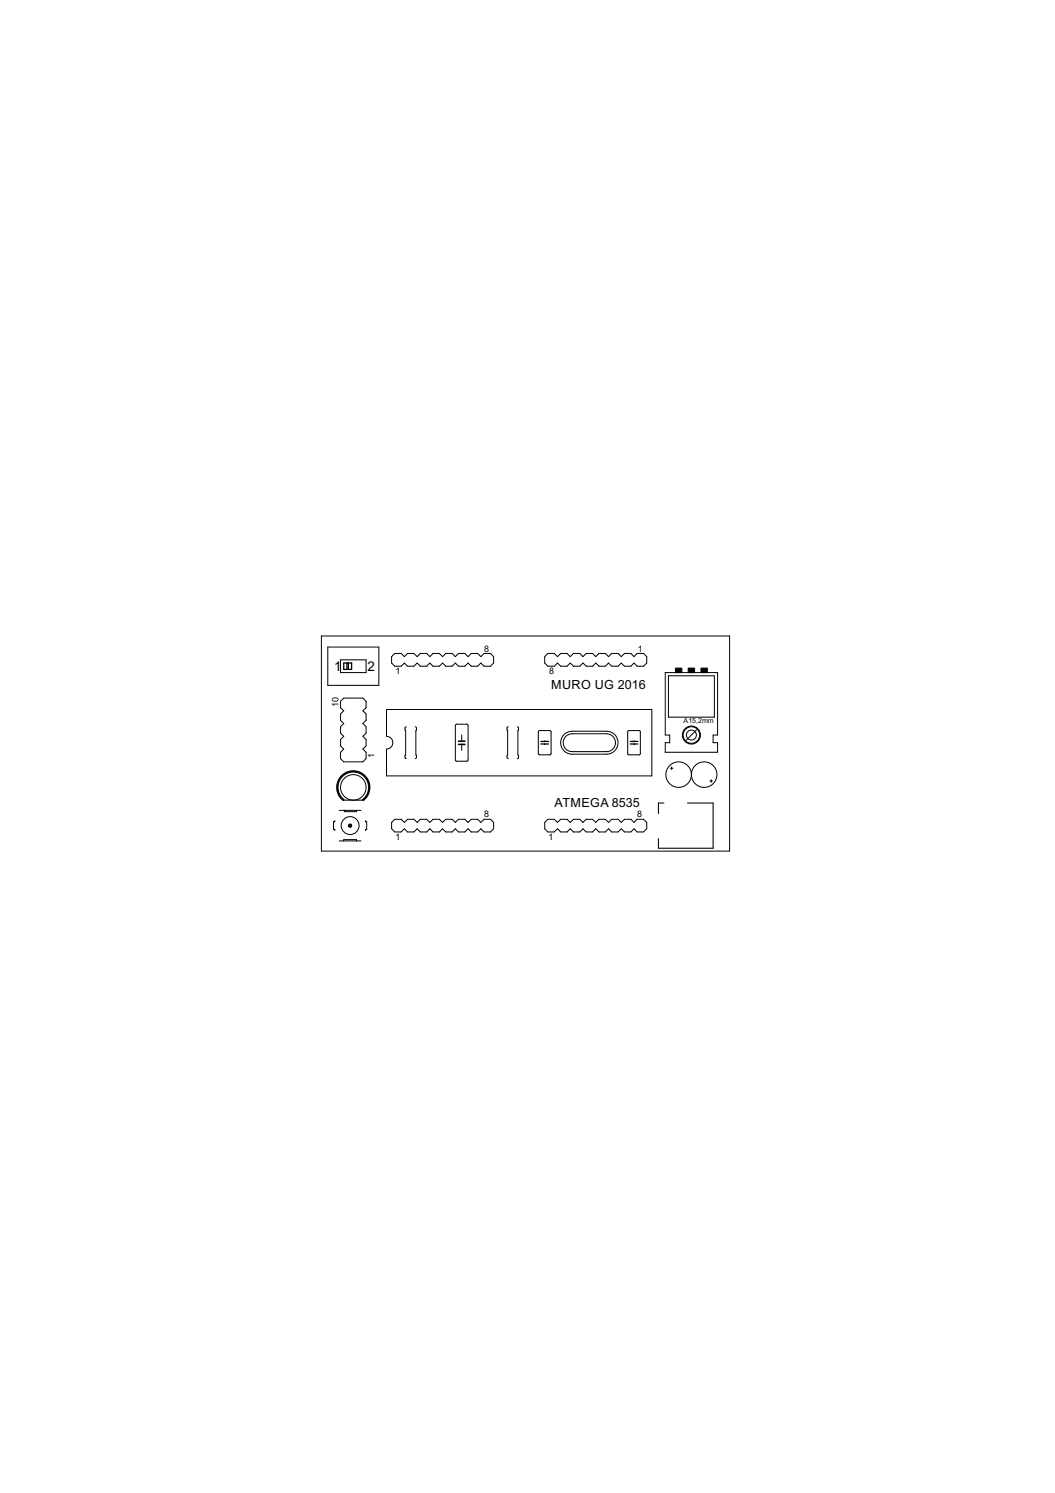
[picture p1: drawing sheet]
<svg xmlns="http://www.w3.org/2000/svg" width="210mm" height="297mm" viewBox="0 0 210 297" stroke-linecap="round" stroke-linejoin="round" font-family="sans-serif">
<g fill="none" stroke="#000" stroke-width=".2">
<path d="M63.9 126.5h81.3v42.8h-81.3zM65.2 128.7h10.2v7.7h-10.2zM67.8 139.5l.6-.6h3.8l.6 .6v1.3l-.6 .6 .6 .6v1.3l-.6 .7 .6 .6v1.3l-.6 .6 .6 .6v1.3l-.6 .6 .6 .7v1.2l-.6 .7h-3.8l-.6-.7v-1.2l.6-.7-.6-.6v-1.3l.6-.6-.6-.6v-1.3l.6-.6-.6-.7v-1.3l.6-.6-.6-.6zM67.8 131.3h5v2.5h-5zM78.5 130h1.3l.7 .6 .6-.6h1.3l.6 .6 .6-.6h1.3l.6 .6 .6-.6h1.3l.7 .6 .6-.6h1.3l.6 .6 .6-.6h1.3l.6 .6 .7-.6h1.2l.7 .6 .6-.6h1.3l.6 .6v1.3l-.6 .6h-1.3l-.6-.6-.7 .6h-1.2l-.7-.6-.6 .6h-1.3l-.6-.6-.6 .6h-1.3l-.6-.6-.7 .6h-1.3l-.6-.6-.6 .6h-1.3l-.6-.6-.6 .6h-1.3l-.6-.6-.7 .6h-1.3l-.6-.6v-1.3zM109 130h1.3l.6 .6 .6-.6h1.3l.7 .6 .6-.6h1.3l.6 .6 .6-.6h1.3l.6 .6 .7-.6h1.2l.7 .6 .6-.6h1.3l.6 .6 .6-.6h1.3l.7 .6 .6-.6h1.2l.7 .6v1.3l-.7 .6h-1.2l-.6-.6-.7 .6h-1.3l-.6-.6-.6 .6h-1.3l-.6-.6-.7 .6h-1.2l-.7-.6-.6 .6h-1.3l-.6-.6-.6 .6h-1.3l-.6-.6-.7 .6h-1.3l-.6-.6-.6 .6h-1.3l-.6-.6v-1.3zM132.4 133.8h10.4v12.4h-.9v1.6h.9v1.9h-10.4v-1.9h.8v-1.6h-.8zM133 134.5h9.1v8.2h-9.1zM76.9 141.2h52.8v13.2h-52.8v-5.4a1.27 1.27 0 0 0 1.3-1.2 1.27 1.27 0 0 0-1.3-1.3zM80.8 144.6l-.2 .2 .1 .6v4.8l-.1 .5 .2 .2M82.6 144.6l.3 .2-.2 .6v4.8l.2 .5-.3 .2M90.7 144.2l2.2-.1 .2 .2v6.9l-.1 .2h-2.2l-.2-.1z"/>
<path d="M91.9 146.2v1.3M91.9 148.1v1.2M101.1 144.6l-.2 .2 .1 .6v4.8l-.1 .5 .2 .2M102.9 144.6l.3 .2-.2 .6v4.8l.2 .5-.3 .2M107.2 145.4h2.2l.2 .1v4.4l-.1 .3h-2.1l-.3-.2zM108.4 147.4v.1M108.4 148v.1M112.3 146.1l.7-.5 .8-.1h6.9a2.29 2.29 0 0 1 2.3 2.3 2.29 2.29 0 0 1-2.3 2.3h-6.9a2.29 2.29 0 0 1-2.1-1.5 2.29 2.29 0 0 1 .6-2.5zM112.5 146.6l.6-.4 .7-.2h6.9a1.78 1.78 0 0 1 1.8 1.8 1.78 1.78 0 0 1-1.8 1.7h-6.9a1.78 1.78 0 0 1-1.6-1 1.78 1.78 0 0 1 .3-1.9zM124.9 145.4h2.2l.3 .1v4.5l-.1 .2h-2.2l-.2-.2zM126.2 147.4v.1M126.2 148v.1"/>
<path d="M133.4 152.8h.5M133.6 152.6v.5M141.2 155.4h.6M141.5 155.1v.5M66.6 163.3v.2h-.2v1.5h.2v.3M67.5 161.2h4.3M67.5 167.3h4.3M68.4 167.3v-.3h2.5v.3M68.5 161.2v.3h2.4v-.3M72.7 163.3v.2h.3v1.5h-.3v.3M77.9 163.6l.6-.6h1.3l.7 .6 .6-.6h1.3l.6 .6 .6-.6h1.3l.6 .6 .6-.6h1.3l.7 .6 .6-.6h1.3l.6 .6 .6-.6h1.3l.6 .6 .7-.6h1.2l.7 .6 .6-.6h1.3l.6 .6v1.3l-.6 .6h-1.3l-.6-.6-.7 .6h-1.2l-.7-.6-.6 .6h-1.3l-.6-.6-.6 .6h-1.3l-.6-.6-.7 .6h-1.3l-.6-.6-.6 .6h-1.3l-.6-.6-.6 .6h-1.3l-.6-.6-.7 .6h-1.3l-.6-.6zM108.4 163.6l.6-.6h1.3l.6 .6 .6-.6h1.3l.7 .6 .6-.6h1.3l.6 .6 .6-.6h1.3l.6 .6 .7-.6h1.2l.7 .6 .6-.6h1.3l.6 .6 .6-.6h1.3l.7 .6 .6-.6h1.2l.7 .6v1.3l-.7 .6h-1.2l-.6-.6-.7 .6h-1.3l-.6-.6-.6 .6h-1.3l-.6-.6-.7 .6h-1.2l-.7-.6-.6 .6h-1.3l-.6-.6-.6 .6h-1.3l-.6-.6-.7 .6h-1.3l-.6-.6-.6 .6h-1.3l-.6-.6z"/>
<circle cx="70.3" cy="156.7" r="2.54"/>
<circle cx="135" cy="154.1" r="2.54"/>
<circle cx="137.6" cy="146.2" r="1.8"/>
<circle cx="137.6" cy="146.2" r="1.65"/>
<circle cx="140.1" cy="154.1" r="2.54"/>
<circle cx="69.7" cy="164.3" r="1.78"/>
</g>
<path d="M68.4 131.9h1.6v1.3h-1.6zM69 131.9v1.3M69.3 131.9v1.3M107.6 147.5h1.5M107.6 148h1.5M125.4 147.5h1.5M125.4 148h1.5" fill="none" stroke="#000" stroke-width=".25"/>
<path d="M134.4 132.9h1.3v.9h-1.3zM136.9 132.9h1.3v.9h-1.3zM139.5 132.9h1.2v.9h-1.2z" fill="#000" stroke="#000" stroke-width=".2"/>
<path d="M68.4 159.2h3.8M132.1 159.8h-1.1v2.1M136.8 159.8h5.1v9h-10.9v-1.9" fill="none" stroke="#000" stroke-width=".21"/>
<path d="M91.2 147.5h1.3M91.2 148.1h1.3" fill="none" stroke="#000" stroke-width=".32"/>
<g fill="#000" stroke="#000" stroke-width=".2">
<path d="M67.8 154.5a3.3 3.3 0 0 1 4.9-.1 3.3 3.3 0 0 1-.4 4.9l-.2-.2a3 3 0 0 0 .5-4.5 3 3 0 0 0-4.6 0 3 3 0 0 0 .5 4.5l-.2 .2a3.3 3.3 0 0 1-.5-4.8z" fill-rule="evenodd"/>
<path d="M69.4 164.1a.33 .33 0 0 1 .5 0 .33 .33 0 0 1-.1 .5 .33 .33 0 0 1-.5-.3l.4-.2 .1 .3h-.2l-.3-.1z" fill-rule="evenodd"/>
</g>
<circle cx="137.6" cy="146.2" r="1.65" fill="#fff" stroke="#000" stroke-width=".2"/>
<g fill="none" stroke="#000" stroke-width=".2">
<path d="M138.6 145.2l-2.1 2.1"/>
<circle cx="137.6" cy="146.2" r=".99"/>
</g>
<g font-size="3">
<text x="66.5" y="133.5">1</text>
<text x="73.1" y="133.5">2</text>
</g>
<g font-size="2.8">
<text x="109.7" y="137">MURO UG 2016</text>
<text x="110.3" y="160.5">ATMEGA 8535</text>
</g>
<g font-size="2">
<text x="96.3" y="129.6">8</text>
<text x="126.9" y="129.6">1</text>
<text x="78.7" y="134.2">1</text>
<text x="109.3" y="134.2">8</text>
<text x="67.4" y="140.7" transform="rotate(-90 67.4 140.7)">10</text>
<text x="74.5" y="150.8" transform="rotate(-90 74.5 150.8)">1</text>
<text x="78.7" y="167.2">1</text>
<text x="96.3" y="162.6">8</text>
<text x="109.1" y="167.2">1</text>
<text x="126.8" y="162.6">8</text>
</g>
<text font-size="1.6" x="136" y="143.9">A15,2mm</text>
</svg>
